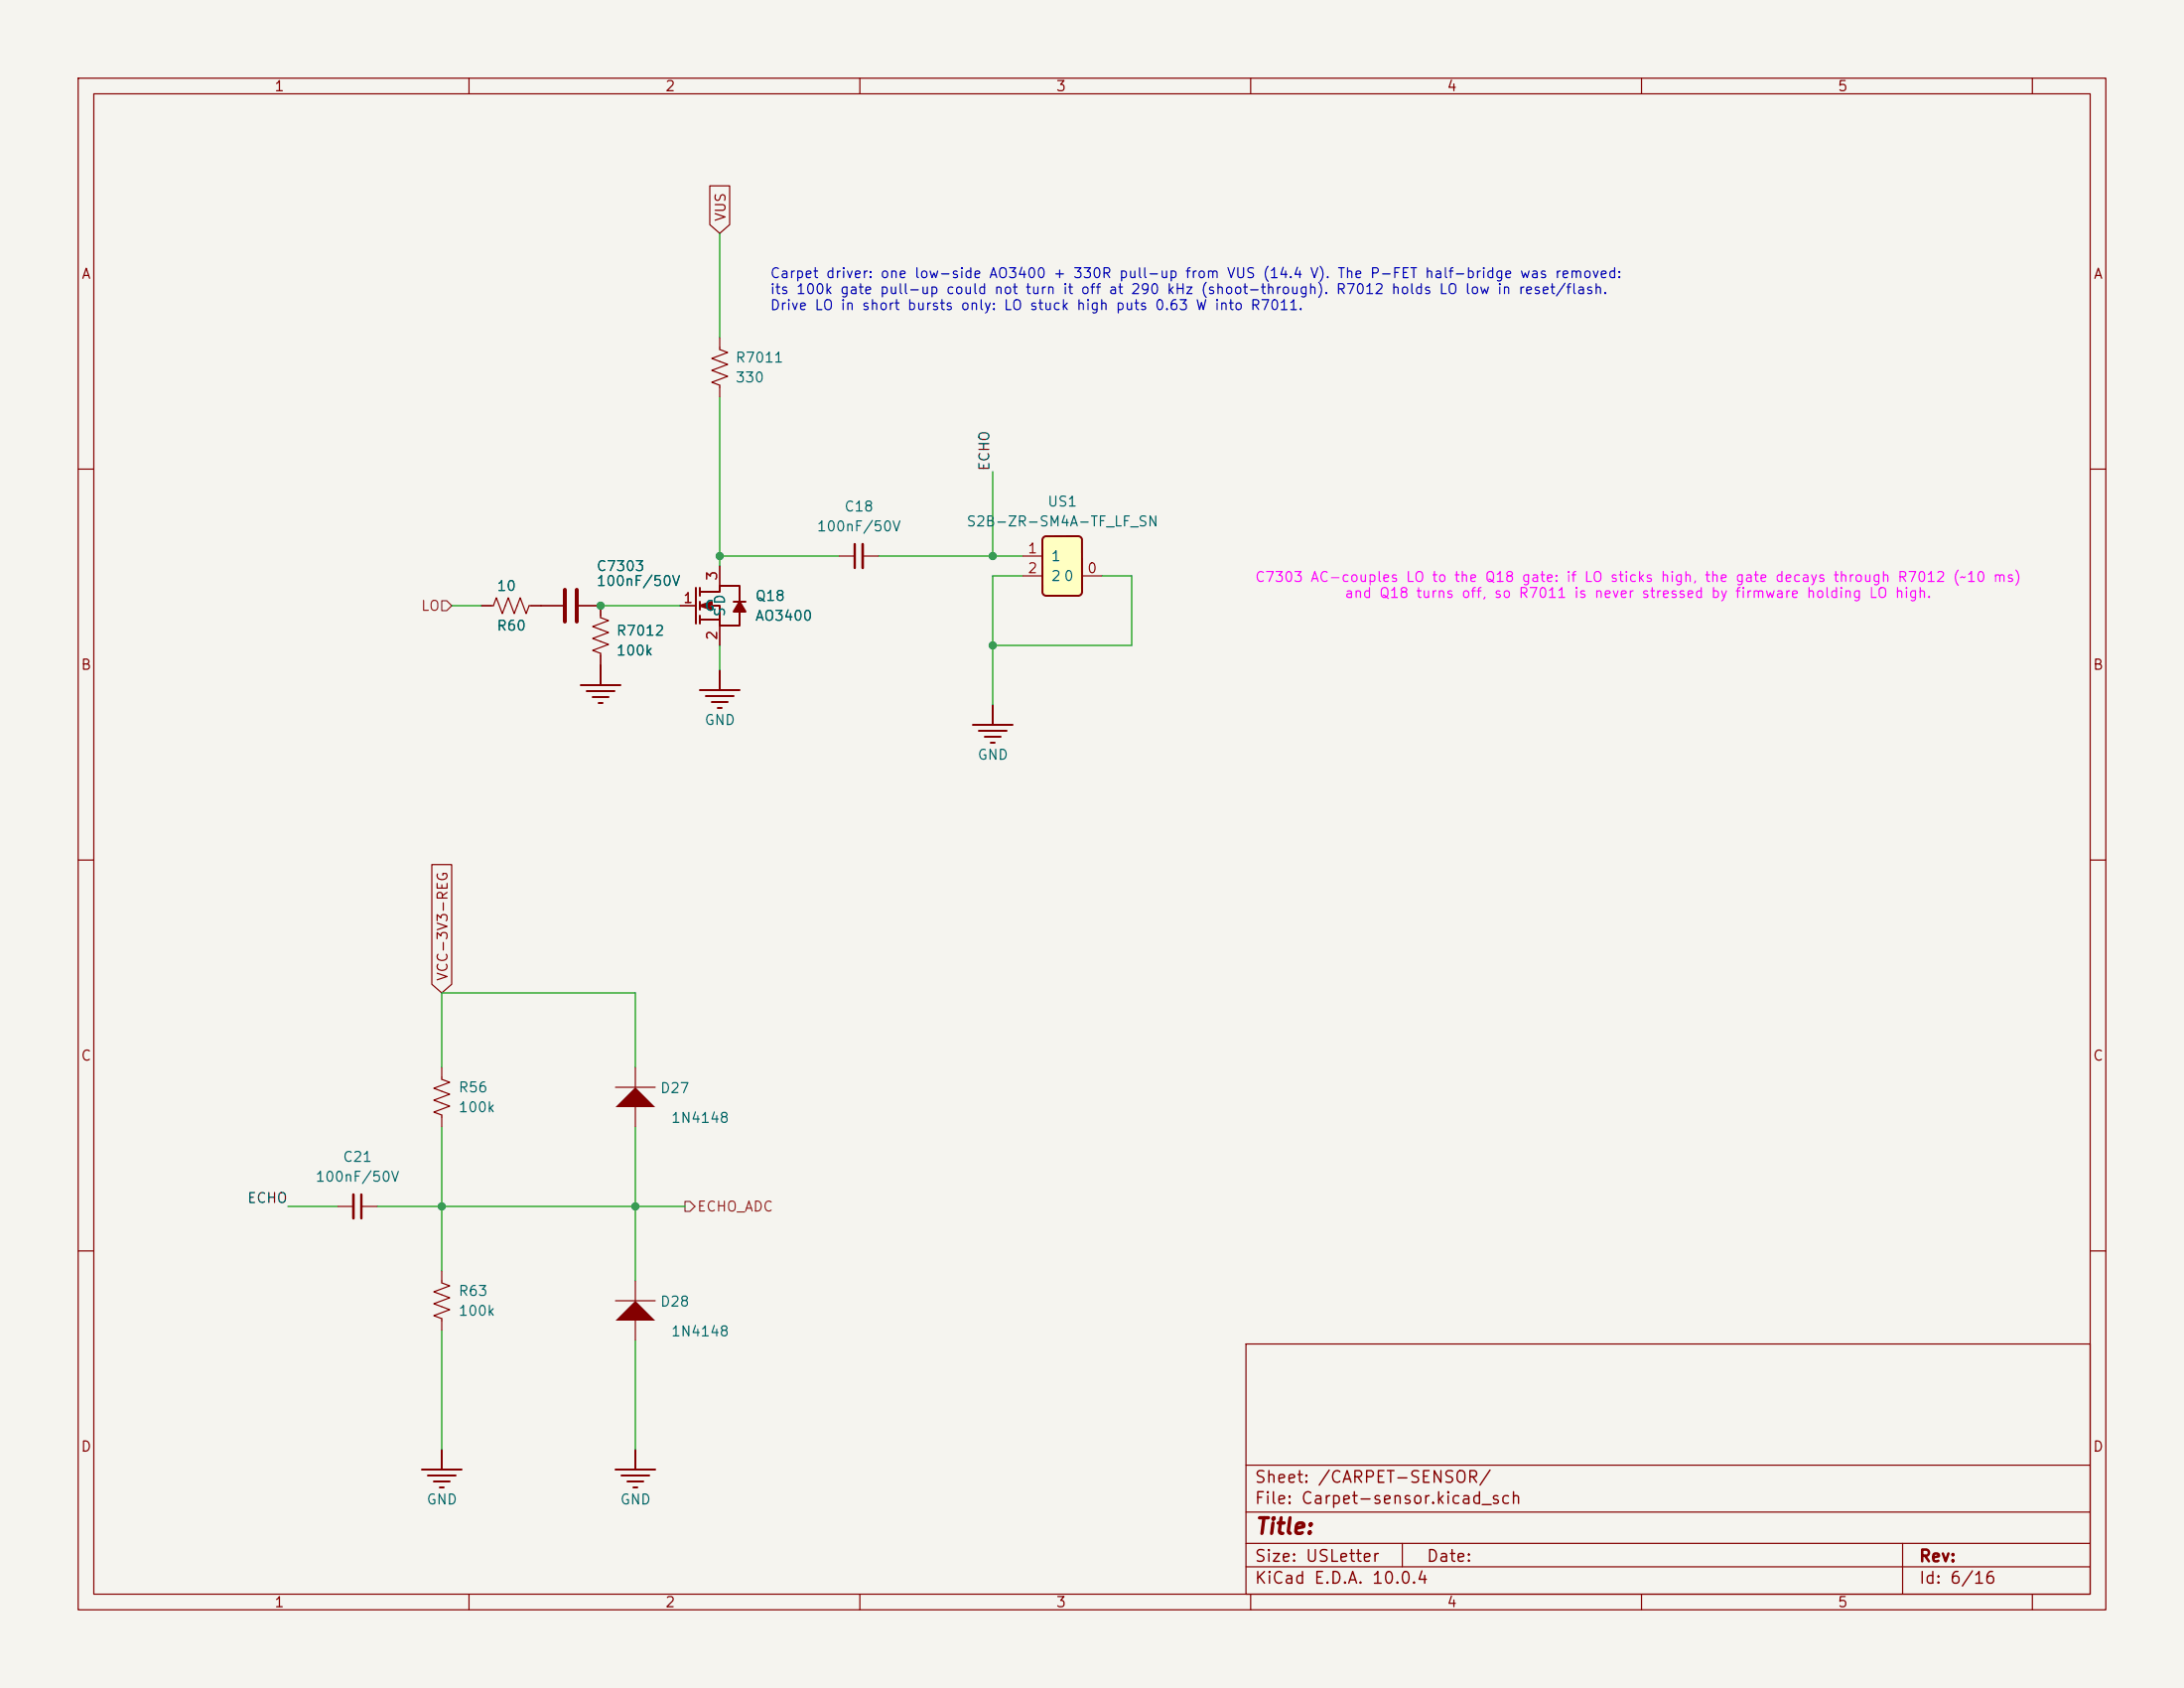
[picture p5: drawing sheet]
<svg xmlns="http://www.w3.org/2000/svg" width="279mm" height="216mm" viewBox="0 0 279 216" stroke-linecap="round" stroke-linejoin="round" font-family="sans-serif">
<path d="M0 0h279.4v215.9h-279.4z" fill="#f5f4ef" stroke="#f5f4ef" stroke-width=".13"/>
<g fill="none" stroke="#840000" stroke-width=".15">
<path d="M10 10h259.4v195.9h-259.4zM12 12h255.4v191.9h-255.4zM60 10v2M110 10v2M160 10v2M210 10v2M260 10v2M92.1 43.2v1.5l1 .4-2 .7 2 .8-2 .8 2 .7-2 .8 1 .4v1.5M10 60h2M87 77.5h2M92.1 72.4v2.5M267.4 60h2"/>
<path d="M92.1 80v2.6M10 110h2M267.4 110h2M56.5 136.5v1.5l1 .4-2 .8 2 .8-2 .7 2 .8-2 .7 1 .4v1.5M10 160h2M159.4 171.9h108v32h-108zM267.4 160h2M159.4 197.4h108M159.4 193.4h108M159.4 187.4h108M179.4 197.4v3M243.4 197.4v6.5"/>
<path d="M60 203.9v2M110 203.9v2M159.4 200.4h108M160 203.9v2M210 203.9v2M260 203.9v2"/>
</g>
<g fill="none" stroke="#840000" stroke-width=".25">
<path d="M89 75.2v4.6M89.5 75.7h2.6v-.8h2.5v2.1M89.5 77.5h2.6v2.5h2.5v-1.8M89.5 75.2v1M89.5 77v1M89.5 78.7v1.1M89.5 79.2h2.6M93.9 77h1.5M124.5 92.7h5M125.2 93.5h3.6M126 94.2h2M126.7 95h.6"/>
<path d="M127 90.2v2.5"/>
</g>
<g fill="#840000" stroke="#840000" stroke-width=".25">
<path d="M89.5 77.5l1.6-.5v1z"/>
<path d="M94.6 77l.8 1.2h-1.5z"/>
</g>
<path d="M78.7 141.6l2.6-2.5 2.5 2.5z" fill="#840000"/>
<path d="M78.7 139.1h5.1M81.3 136.5v2.6M81.3 141.6v2.5" fill="none" stroke="#840000" stroke-width=".15"/>
<path d="M133.5 68.7l.3-.1h4.1l.4 .2 .1 .2v6.7a.51 .51 0 0 1-.5 .5h-4l-.5-.2v-.2l-.1-6.7z" fill="#ffffc2"/>
<g fill="none" stroke="#840000" stroke-width=".25">
<path d="M133.5 68.7l.3-.1h4.1l.4 .2 .1 .2v6.7a.51 .51 0 0 1-.5 .5h-4l-.5-.2v-.2l-.1-6.7zM74.3 87.6h5.1M75.1 88.4h3.5M75.8 89.2h2.1M76.6 89.9h.5M76.8 85.1v2.5M89.5 88.3h5.1M90.3 89h3.6M91.1 89.8h2M91.8 90.6h.5M92.1 85.7v2.6M54 188h5.1"/>
<path d="M54.7 188.7h3.6M55.5 189.5h2M56.3 190.2h.5M56.5 185.4v2.6M78.7 188h5.1M79.5 188.7h3.6M80.3 189.5h2M81 190.2h.5M81.3 185.4v2.6"/>
</g>
<path d="M61.6 77.5h1.5l.4-1 .8 2 .7-2 .8 2 .7-2 .8 2 .4-1h4.3M74 77.5h2.8v1.5l1.1 .4-2.1 .7 2.1 .8-2.1 .8 2.1 .7-2.1 .8 1 .4v1.5M107.3 71.1h2M110.4 71.1h2M130.8 73.7h2.5M130.8 71.1h2.5M138.4 73.7h2.6M43.2 154.3h2M46.2 154.3h2.1M56.5 162.6v1.5l1 .4-2 .7 2 .8-2 .8 2 .7-2 .8 1 .4v1.5" fill="none" stroke="#840000" stroke-width=".15"/>
<path d="M109.3 69.6v3M46.2 152.8v3" fill="none" stroke="#840000" stroke-width=".3"/>
<path d="M110.4 69.6v3M45.2 152.8v3" fill="none" stroke="#840000" stroke-width=".33"/>
<path d="M72.3 75.4v4.1M73.8 75.4v4.1" fill="none" stroke="#840000" stroke-width=".51"/>
<path d="M78.7 168.9l2.6-2.5 2.5 2.5z" fill="#840000"/>
<path d="M90.8 23.8h2.5v4.9l-1.2 1.1-1.3-1.1zM61.6 77.5h1.3M67.9 77.5h4.1M74 77.5h2.8v1.2M87 77.5h2M92.1 72.4v2.5M76.8 83.8v1.3M92.1 80v2.6M55.2 110.6h2.6v15.3l-1.3 1.1-1.3-1.1zM78.7 166.4h5.1M81.3 163.8v2.6M81.3 168.9v2.6" fill="none" stroke="#840000" stroke-width=".15"/>
<path d="M56.5 76.8h.6l.7 .7-.7 .6h-.6zM87.6 153.7h.7l.6 .6-.6 .6h-.7z" fill="none" stroke="#725600" stroke-width=".15"/>
<g fill="none" stroke="#009600" stroke-width=".15">
<path d="M92.1 29.8v13.4M92.1 50.8v21.6M57.8 77.5h3.8M76.8 77.5h10.2M92.1 71.1h15.2M112.4 71.1h18.4M127 60.3v10.8M130.8 73.7h-3.8v16.5M141 73.7h3.8v8.9h-17.8M92.1 82.6v3.1M56.5 136.5v-9.5h24.8v9.5M36.8 154.3h6.4"/>
<path d="M48.3 154.3h39.3M56.5 144.1v18.5M81.3 144.1v19.7M56.5 170.2v15.2M81.3 171.5v13.9"/>
</g>
<g fill="#009600" stroke="#009600" stroke-width=".13">
<circle cx="127" cy="82.6" r=".46"/>
<circle cx="92.1" cy="71.1" r=".46"/>
<circle cx="127" cy="71.1" r=".46"/>
<circle cx="76.8" cy="77.5" r=".46"/>
<circle cx="56.5" cy="154.3" r=".46"/>
<circle cx="81.3" cy="154.3" r=".46"/>
</g>
<text font-size="2" fill="#840000" x="160.4" y="196.7">Title:</text>
<g font-size="1.5" fill="#840000">
<text x="160.4" y="190">Sheet: /CARPET-SENSOR/</text>
<text x="160.4" y="192.7">File: Carpet-sensor.kicad_sch</text>
<text x="160.4" y="202.9">KiCad E.D.A. 10.0.4</text>
<text x="160.4" y="200.1">Size: USLetter</text>
<text x="182.4" y="200.1">Date:</text>
<text x="245.4" y="200.1">Rev:</text>
<text x="245.4" y="202.9">Id: 6/16</text>
</g>
<g font-size="1.3" fill="#840000">
<text x="35" y="12">1</text>
<text x="85" y="12">2</text>
<text x="135" y="12">3</text>
<text x="185" y="12">4</text>
<text x="235" y="12">5</text>
<text x="93.1" y="28.4" transform="rotate(-90 93.1 28.4)">VUS</text>
<text x="10.3" y="36">A</text>
<text x="267.7" y="36">A</text>
<text x="10.3" y="86">B</text>
<text x="267.7" y="86">B</text>
<text x="57.6" y="125.6" transform="rotate(-90 57.6 125.6)">VCC-3V3-REG</text>
<text x="10.3" y="136">C</text>
<text x="267.7" y="136">C</text>
<text x="10.3" y="186">D</text>
<text x="267.7" y="186">D</text>
<text x="35" y="205.9">1</text>
<text x="85" y="205.9">2</text>
<text x="135" y="205.9">3</text>
<text x="185" y="205.9">4</text>
<text x="235" y="205.9">5</text>
</g>
<g font-size="1.3" fill="#0000c2">
<text x="98.4" y="35.9">Carpet driver: one low-side AO3400 + 330R pull-up from VUS (14.4 V). The P-FET half-bridge was removed:</text>
<text x="98.4" y="37.9">its 100k gate pull-up could not turn it off at 290 kHz (shoot-through). R7012 holds LO low in reset/flash.</text>
<text x="98.4" y="40">Drive LO in short bursts only: LO stuck high puts 0.63 W into R7011.</text>
</g>
<g font-size="1.3" fill="#006464">
<text x="94" y="46.7">R7011</text>
<text x="94" y="49.2">330</text>
<text x="107.9" y="65.7">C18</text>
<text x="133.9" y="65.1">US1</text>
<text x="104.4" y="68.3">100nF/50V</text>
<text x="123.5" y="67.6">S2B-ZR-SM4A-TF_LF_SN</text>
<text x="63.5" y="75.9">10</text>
<text x="76.2" y="73.4">C7303</text>
<text x="76.2" y="75.3">100nF/50V</text>
<text x="96.5" y="77.2">Q18</text>
<text x="134.4" y="72.1">1</text>
<text x="134.4" y="74.6">2</text>
<text x="136" y="74.6">0</text>
<text x="63.5" y="81">R60</text>
<text x="78.7" y="81.6">R7012</text>
<text x="90" y="78.4">G</text>
<text x="93" y="79" transform="rotate(-90 93 79)">SD</text>
<text x="96.5" y="79.7">AO3400</text>
<text x="78.7" y="84.2">100k</text>
<text x="90" y="93">GND</text>
<text x="125" y="97.5">GND</text>
<text x="58.6" y="140">R56</text>
<text x="58.6" y="142.6">100k</text>
<text x="84.4" y="140.1">D27</text>
<text x="85.8" y="143.9">1N4148</text>
<text x="43.8" y="148.9">C21</text>
<text x="40.3" y="151.5">100nF/50V</text>
<text x="58.6" y="166.1">R63</text>
<text x="84.4" y="167.4">D28</text>
<text x="58.6" y="168.6">100k</text>
<text x="85.8" y="171.2">1N4148</text>
<text x="54.5" y="192.7">GND</text>
<text x="79.2" y="192.7">GND</text>
</g>
<g font-size="1.3" fill="#0f0f0f">
<text x="126.9" y="60.3" transform="rotate(-90 126.9 60.3)">ECHO</text>
<text x="31.5" y="154.2">ECHO</text>
</g>
<g font-size="1.3" fill="#a90000">
<text x="131.4" y="71.1">1</text>
<text x="87.3" y="77.4">1</text>
<text x="92" y="74.4" transform="rotate(-90 92 74.4)">3</text>
<text x="131.4" y="73.6">2</text>
<text x="139" y="73.6">0</text>
<text x="92" y="82" transform="rotate(-90 92 82)">2</text>
</g>
<g font-size="1.3" fill="#f0f">
<text x="160.5" y="74.8">C7303 AC-couples LO to the Q18 gate: if LO sticks high, the gate decays through R7012 (~10 ms)</text>
<text x="171.9" y="76.8">and Q18 turns off, so R7011 is never stressed by firmware holding LO high.</text>
</g>
<g font-size="1.3" fill="#725600">
<text x="53.8" y="78.4">LO</text>
<text x="89.1" y="155.3">ECHO_ADC</text>
</g>
</svg>
